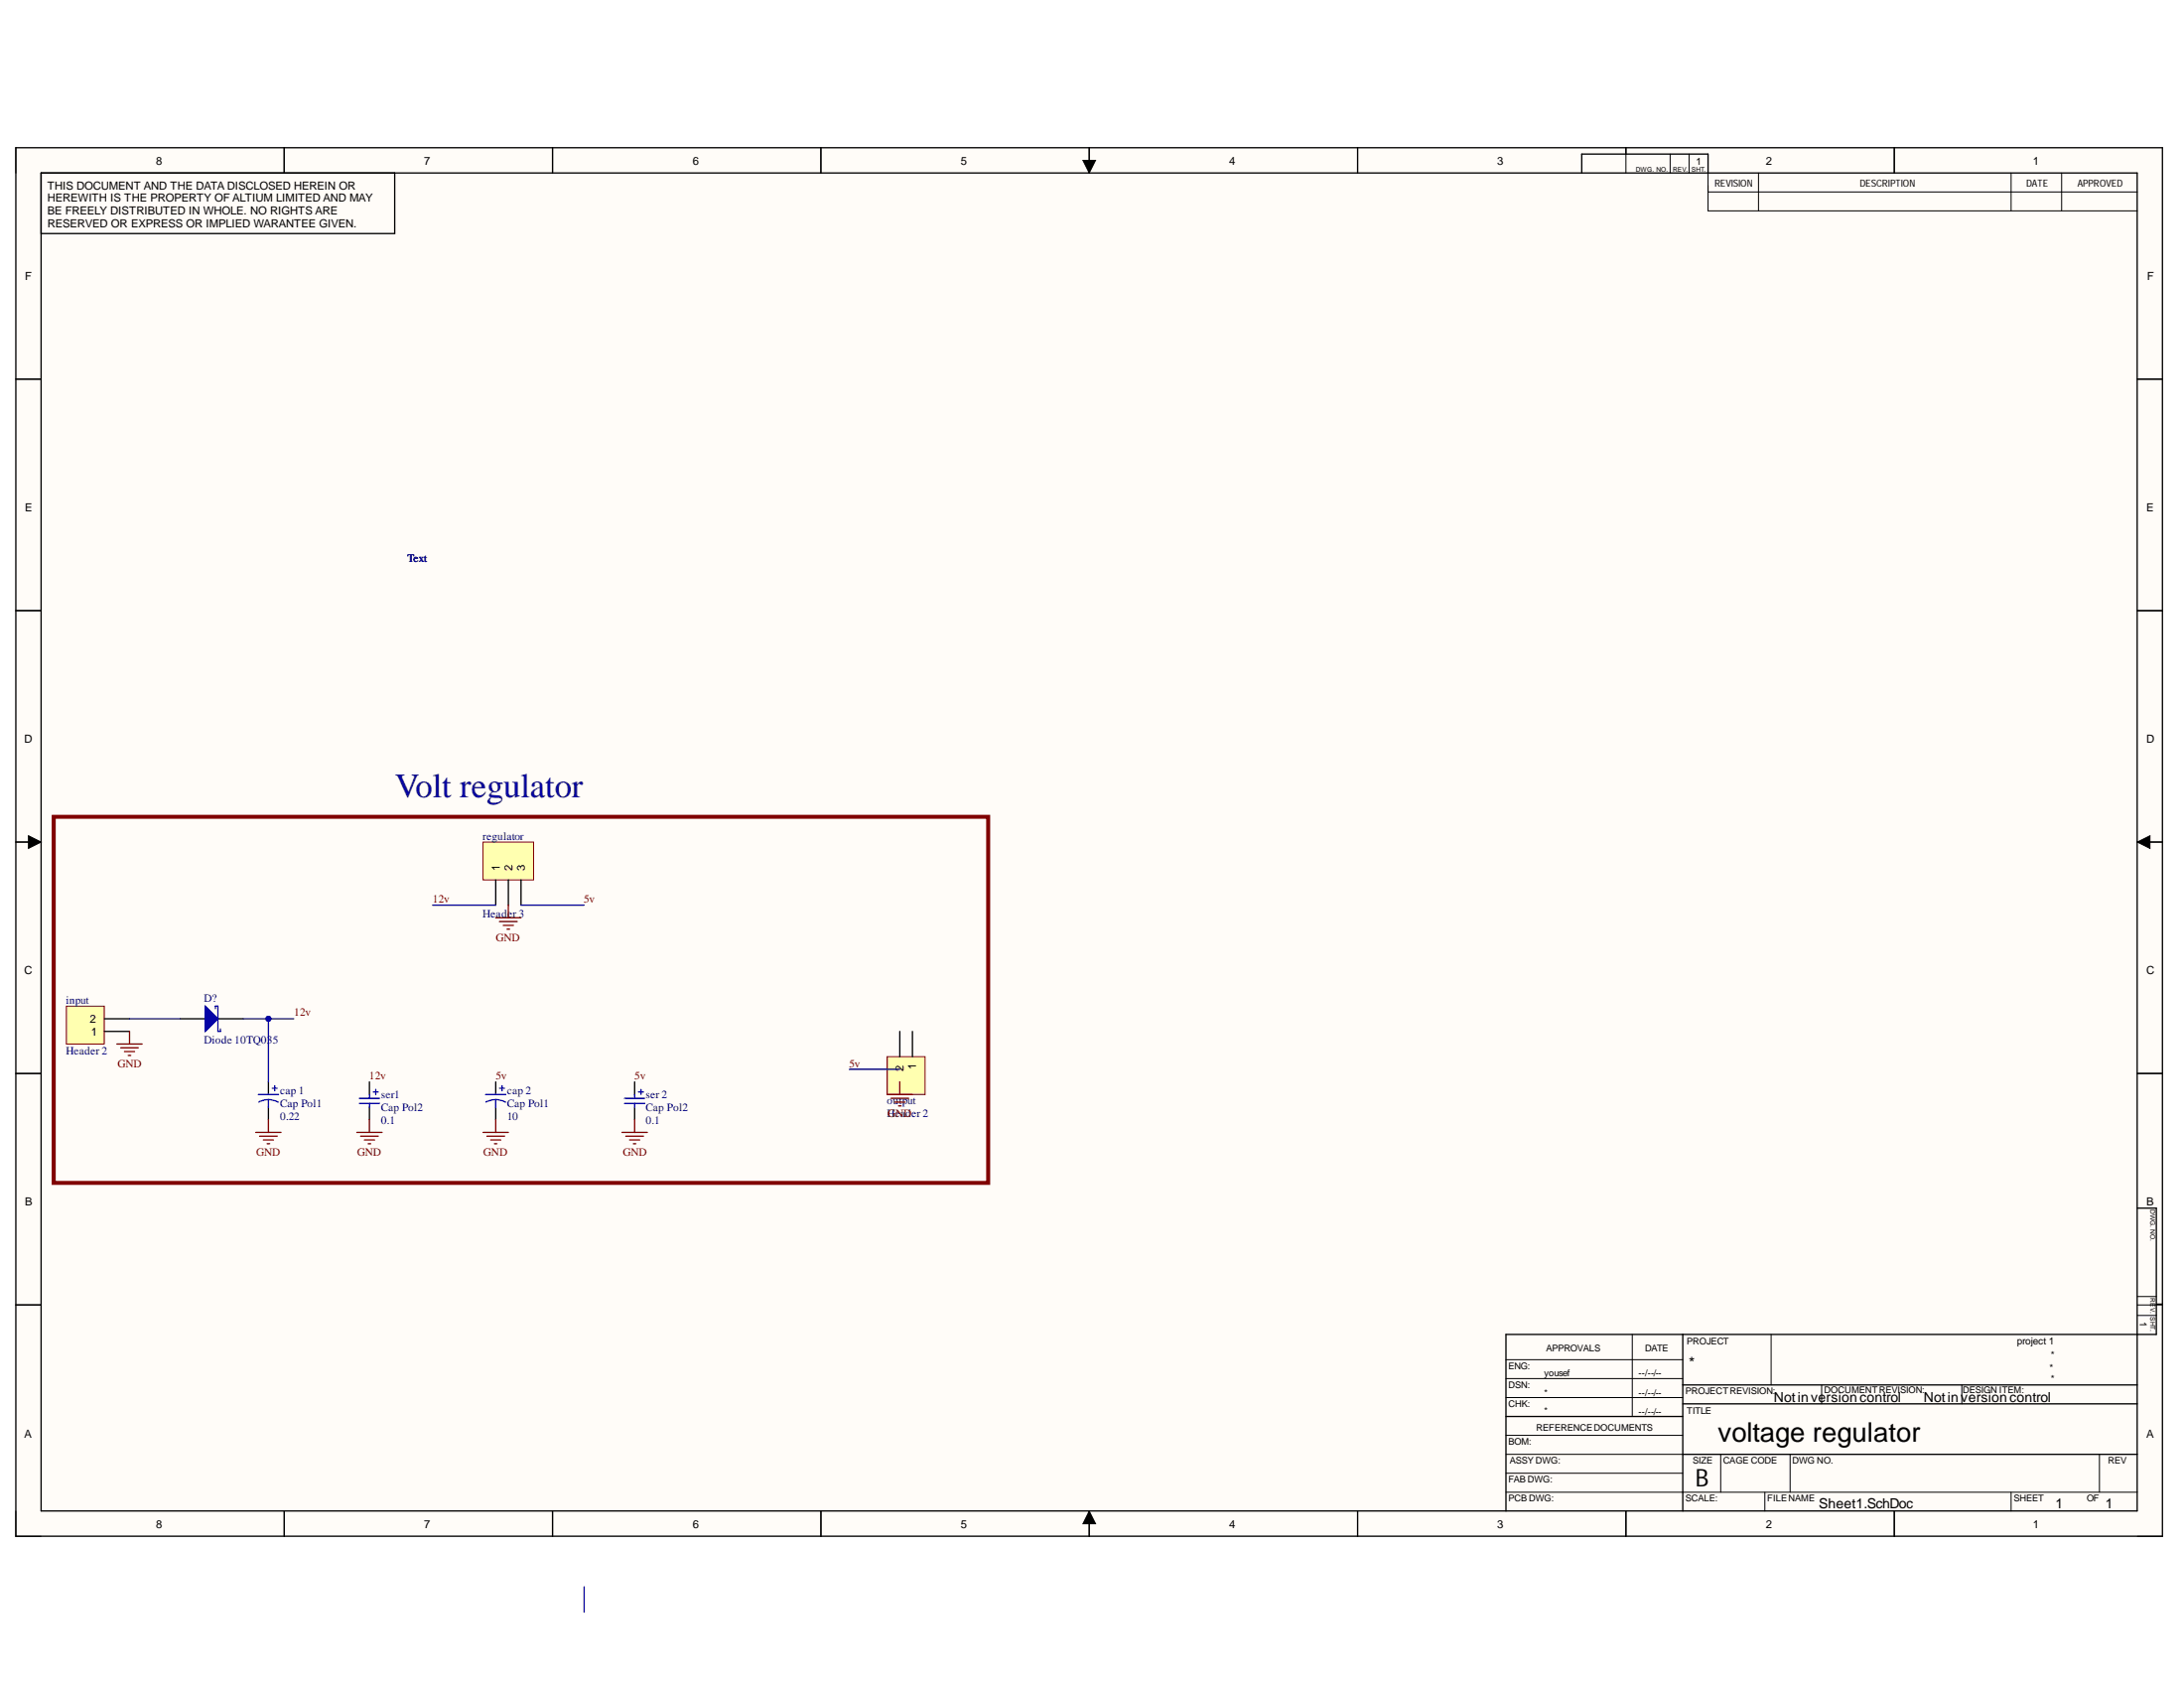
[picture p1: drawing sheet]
<svg xmlns="http://www.w3.org/2000/svg" width="279mm" height="216mm" viewBox="0 0 279 216" stroke-linecap="round" stroke-linejoin="round" font-family="sans-serif">
<g fill="#fffcf8">
<path d="M2 18.9h274.7v177.6h-274.7z" fill-rule="evenodd"/>
<path d="M5.3 22.1h268.1v171.2h-268.1z" fill-rule="evenodd"/>
</g>
<g fill="none" stroke="#000" stroke-width=".13">
<path d="M2 18.9v3.2M36.4 18.9v3.2M70.7 18.9v3.2M105 18.9v3.2M139.3 18.9v3.2M173.7 18.9v3.2M208 18.9v3.2M213.7 19.7v2.4M216.1 19.7v2.4M242.3 18.9v3.2M138.5 20.5h1.7l-.9 1.6zM218.5 22.1v4.9h54.9"/>
<path d="M218.5 24.6h54.9M225 22.1v4.9M257.3 22.1v4.9M263.7 22.1v4.9M2 48.5h3.3M273.4 48.5h3.3M2 78.1h3.3M273.4 78.1h3.3M2 107.7h3.3M3.6 106.9l1.7 .8-1.7 .8zM273.4 107.7l1.6-.8v1.6zM273.4 107.7h3.3"/>
<path d="M2 137.3h3.3M273.4 137.3h3.3M2 166.9h3.3M192.7 176.3h22.6M192.7 173.9h22.6M192.7 178.8h22.6M208.8 170.7v10.5M226.6 170.7v6.4M233 177.1v2.5M251 177.1v2.5M273.4 166.9h3.3M273.4 168.2h2.5"/>
<path d="M273.4 165.8h2.5M2 193.3v3.2h3.3M36.4 193.3v3.2M70.7 193.3v3.2M105 193.3v3.2M139.3 193.3l.9 1.6h-1.7zM139.3 193.3v3.2M173.7 193.3v3.2M192.7 190.9h80.7M192.7 186h22.6M192.7 183.6h22.6M192.7 188.4h22.6"/>
<path d="M208 193.3v3.2M220.1 186v4.9M225.8 190.9v2.4M229 186v4.9M242.3 193.3v3.2M257.3 190.9v2.4M268.6 186v4.9M273.4 196.5h3.3"/>
</g>
<g fill="none" stroke="#000" stroke-width=".17">
<path d="M2 18.9h274.6v177.6h-274.6zM36.4 18.9v3.2M70.7 18.9v3.2M105 18.9v3.2M139.3 18.9v3.2M173.7 18.9v3.2M208 18.9v.8M242.3 18.9v3.2M5.3 22.1h268.1v171.2h-268.1zM50.5 22.1v7.8h-45.2M202.4 22.1v-2.4h16.1v2.4M2 48.5h3.3"/>
<path d="M273.4 48.5h3.3M2 78.1h3.3M273.4 78.1h3.3M2 107.7h3.3M273.4 107.7h3.3M2 137.3h3.3M23 130.3h3.3M27.9 130.3h3.2M273.4 137.3h3.3M273.4 154.5h2.5v16.2h-83.2v22.6M2 166.9h3.3M215.3 177.1h58.1"/>
<path d="M215.3 170.7v22.6M215.3 179.6h58.1M275.9 166.8h.8M36.4 193.3v3.2M70.7 193.3v3.2M105 193.3v3.2M139.3 193.3v3.2M173.7 193.3v3.2M192.7 181.2h22.6M208 193.3v3.2M215.3 186h58.1M242.3 193.3v3.2"/>
</g>
<path d="M138.5 20.5h1.7l-.9 1.6zM3.6 106.9l1.7 .8-1.7 .8zM273.4 107.7l1.6-.8v1.6zM139.3 193.3l.9 1.6h-1.7z" fill="#000"/>
<path d="M26.3 128.7l1.6 1.6-1.6 1.6z" fill="#00f"/>
<g fill="none" stroke="#00f" stroke-width=".17">
<path d="M26.3 128.7l1.6 1.6-1.6 1.6zM27.6 129v-.3h.3v3.2h.3v-.3M33 140h2.6M34.8 139.2h.7M35.1 138.9v.6M47.3 140v.5M47.7 139.7h.7M48.1 139.3v.7M62.1 140h2.6M63.9 139.2h.7M64.2 138.9v.6M81.2 140v.5"/>
<path d="M81.7 139.7h.6M82 139.3v.7M34.3 140.6l.7 .1 .6 .3M34.3 140.6l-.6 .1-.6 .3M34.3 140.6v1M46 140.5h2.6M46 141.1h2.6M47.3 141.1v.5M63.4 140.6l.7 .1 .6 .3M63.4 140.6l-.6 .1-.6 .3M63.4 140.6v1M79.9 140.5h2.6"/>
<path d="M79.9 141.1h2.6M81.2 141.1v.5"/>
</g>
<path d="M34.3 138.4v1.6M47.3 138.4v1.6M63.4 138.4v1.6M81.2 138.4v1.6M34.3 141.6v1.6M47.3 141.6v1.6M63.4 141.6v1.6M81.2 141.6v1.6" fill="none" stroke="#000" stroke-width=".17"/>
<path d="M61.8 107.7h6.5v4.8h-6.5z" fill-rule="evenodd" fill="#ffffb0"/>
<path d="M61.8 107.7h6.5v4.8h-6.5z" fill="none" stroke="#800000" stroke-width=".13"/>
<path d="M63.4 112.5v3.3M65 112.5v3.3M66.7 112.5v3.3" fill="none" stroke="#000" stroke-width=".17"/>
<path d="M8.5 128.7h4.8v4.8h-4.8z" fill-rule="evenodd" fill="#ffffb0"/>
<path d="M8.5 128.7h4.8v4.8h-4.8z" fill="none" stroke="#800000" stroke-width=".13"/>
<path d="M13.3 131.9h3.3M13.3 130.3h3.3" fill="none" stroke="#000" stroke-width=".17"/>
<path d="M113.5 135.2h4.8v4.8h-4.8z" fill-rule="evenodd" fill="#ffffb0"/>
<path d="M113.5 135.2h4.8v4.8h-4.8z" fill="none" stroke="#800000" stroke-width=".13"/>
<path d="M115.1 131.9v3.3M116.7 131.9v3.3" fill="none" stroke="#000" stroke-width=".17"/>
<g fill="none" stroke="#800000" stroke-width=".17">
<path d="M63.4 117.4h3.3M63.9 117.9h2.3M64.4 118.4h1.3M64.9 118.8h.3M65 115.8v1.6M15 133.5h3.2M15.4 134h2.3M15.9 134.5h1.3M16.4 135h.3M16.6 131.9v1.6M113.5 140h3.2M115.1 138.4v1.6"/>
<path d="M32.7 144.8h3.3M33.2 145.3h2.3M33.7 145.8h1.3M34.2 146.3h.3M34.3 143.2v1.6M45.7 144.8h3.2M46.1 145.3h2.3M46.6 145.8h1.3M47.1 146.3h.3M47.3 143.2v1.6M61.8 144.8h3.2M62.3 145.3h2.3"/>
<path d="M62.8 145.8h1.3M63.3 146.3h.3M63.4 143.2v1.6M79.6 144.8h3.2M80.1 145.3h2.2M80.5 145.8h1.3M81 146.3h.4M81.2 143.2v1.6M114 140.5h2.2M114.5 141h1.3M115 141.4h.3"/>
</g>
<path d="M6.9 104.5h119.5v46.8h-119.5z" fill="none" stroke="#800000" stroke-width=".51"/>
<path d="M16.6 130.3h6.4M31.1 130.3h3.2v8.1" fill="none" stroke="#000080" stroke-width=".17"/>
<circle cx="34.3" cy="130.3" r=".32" fill="#000080"/>
<circle cx="34.3" cy="130.3" r=".32" fill="none" stroke="#000080" stroke-width=".13"/>
<path d="M34.3 130.3h3.3" fill="none" stroke="#000080" stroke-width=".17"/>
<circle cx="34.3" cy="130.3" r=".32" fill="#000080"/>
<circle cx="34.3" cy="130.3" r=".32" fill="none" stroke="#000080" stroke-width=".13"/>
<path d="M55.3 115.8h8.1M66.7 115.8h8M108.7 136.8h6.4M74.7 203v3.2" fill="none" stroke="#000080" stroke-width=".17"/>
<text font-size="4.4" fill="#000080" x="50.5" y="101.9">Volt regulator</text>
<text font-size="3.5" x="219.8" y="184.3">voltage regulator</text>
<text font-size="3.1" x="216.9" y="190.2">B</text>
<text font-size="2" x="216" y="175.1">*</text>
<g font-size="1.8">
<text x="226.9" y="179.4">Notinversioncontrol</text>
<text x="246.1" y="179.4">Notinversioncontrol</text>
<text x="232.7" y="192.9">Sheet1.SchDoc</text>
<text x="262.9" y="192.9">1</text>
<text x="269.4" y="192.9">1</text>
</g>
<g font-size="1.4">
<text x="19.9" y="21">8</text>
<text x="54.2" y="21">7</text>
<text x="88.6" y="21">6</text>
<text x="122.9" y="21">5</text>
<text x="157.2" y="21">4</text>
<text x="191.5" y="21">3</text>
<text x="225.9" y="21">2</text>
<text x="260.1" y="21">1</text>
<text x="6.1" y="24.2">THIS DOCUMENT AND THE DATA DISCLOSED HEREIN OR</text>
<text x="6.1" y="25.8">HEREWITH IS THE PROPERTY OF ALTIUM LIMITED AND MAY</text>
<text x="6.1" y="27.4">BE FREELY DISTRIBUTED IN WHOLE. NO RIGHTS ARE</text>
<text x="6.1" y="29">RESERVED OR EXPRESS OR IMPLIED WARANTEE GIVEN.</text>
<text x="3.2" y="35.8">F</text>
<text x="274.7" y="35.8">F</text>
<text x="3.2" y="65.4">E</text>
<text x="274.6" y="65.4">E</text>
<text x="3.1" y="95">D</text>
<text x="274.6" y="95">D</text>
<text x="64" y="111.4" transform="rotate(-90 64 111.4)">1</text>
<text x="65.6" y="111.4" transform="rotate(-90 65.6 111.4)">2</text>
<text x="67.2" y="111.4" transform="rotate(-90 67.2 111.4)">3</text>
<text x="3.1" y="124.6">C</text>
<text x="274.6" y="124.6">C</text>
<text x="11.5" y="130.8">2</text>
<text x="11.7" y="132.4">1</text>
<text x="115.6" y="137" transform="rotate(-90 115.6 137)">2</text>
<text x="117.2" y="136.8" transform="rotate(-90 117.2 136.8)">1</text>
<text x="3.2" y="154.2">B</text>
<text x="274.6" y="154.2">B</text>
<text x="3.1" y="183.8">A</text>
<text x="274.6" y="183.8">A</text>
<text x="19.9" y="195.4">8</text>
<text x="54.2" y="195.4">7</text>
<text x="88.6" y="195.4">6</text>
<text x="122.9" y="195.4">5</text>
<text x="157.2" y="195.4">4</text>
<text x="191.5" y="195.4">3</text>
<text x="225.9" y="195.4">2</text>
<text x="260.1" y="195.4">1</text>
</g>
<g font-size="1.4" fill="#000080">
<text x="52.1" y="71.9">Text</text>
<text x="61.8" y="107.4">regulator</text>
<text x="61.8" y="117.4">Header 3</text>
<text x="8.4" y="128.4">input</text>
<text x="26.1" y="128.2">D?</text>
<text x="8.4" y="134.9">Header 2</text>
<text x="26.1" y="133.4">Diode 10TQ035</text>
<text x="35.8" y="143.2">0.22</text>
<text x="35.8" y="140">cap 1</text>
<text x="35.8" y="141.6">Cap Pol1</text>
<text x="48.8" y="143.7">0.1</text>
<text x="48.8" y="140.5">ser1</text>
<text x="48.8" y="142.1">Cap Pol2</text>
<text x="64.9" y="143.2">10</text>
<text x="64.9" y="140">cap 2</text>
<text x="64.9" y="141.6">Cap Pol1</text>
<text x="82.6" y="143.7">0.1</text>
<text x="82.6" y="140.5">ser 2</text>
<text x="82.6" y="142.1">Cap Pol2</text>
<text x="113.5" y="141.3">output</text>
<text x="113.5" y="142.9">Head</text>
</g>
<g font-size="1.4" fill="#800000">
<text x="55.3" y="115.4">12v</text>
<text x="74.7" y="115.4">5v</text>
<text x="63.5" y="120.3">GND</text>
<text x="37.6" y="130">12v</text>
<text x="15" y="136.5">GND</text>
<text x="108.7" y="136.5">5v</text>
<text x="47.2" y="138.1">12v</text>
<text x="63.5" y="138.1">5v</text>
<text x="81.2" y="138.1">5v</text>
<text x="113.6" y="142.9">GNDer 2</text>
<text x="32.8" y="147.8">GND</text>
<text x="45.7" y="147.8">GND</text>
<text x="61.8" y="147.8">GND</text>
<text x="79.7" y="147.8">GND</text>
</g>
<g font-size="1.3">
<text x="217" y="21">1</text>
<text x="219.3" y="23.8">REVISION</text>
<text x="237.9" y="23.8">DESCRIPTION</text>
<text x="259.2" y="23.8">DATE</text>
<text x="265.8" y="23.8">APPROVED</text>
<text x="258" y="172">project 1</text>
<text x="262.3" y="173.7">*</text>
<text x="273.7" y="169" transform="rotate(90 273.7 169)">1</text>
<text x="262.2" y="175.4">*</text>
<text x="262.3" y="176.8">*</text>
</g>
<g font-size="1.2">
<text x="197.8" y="172.9">APPROVALS</text>
<text x="210.5" y="172.9">DATE</text>
<text x="215.8" y="172">PROJECT</text>
<text x="193" y="175.1">ENG:</text>
<text x="193" y="177.5">DSN:</text>
<text x="193" y="180">CHK:</text>
<text x="197.5" y="176.1">yousef</text>
<text x="197.5" y="178.5">*</text>
<text x="209.6" y="176.1">--/--/--</text>
<text x="209.6" y="178.5">--/--/--</text>
<text x="215.6" y="178.4">PROJECTREVISION:</text>
<text x="233.4" y="178.2">DOCUMENTREVISION:</text>
<text x="251.1" y="178.2">DESIGN ITEM:</text>
<text x="193" y="184.8">BOM:</text>
<text x="196.5" y="183">REFERENCEDOCUMENTS</text>
<text x="197.5" y="180.8">*</text>
<text x="209.6" y="181">--/--/--</text>
<text x="215.8" y="180.8">TITLE</text>
<text x="193" y="189.7">FAB DWG:</text>
<text x="193.1" y="187.2">ASSY DWG:</text>
<text x="216.5" y="187.2">SIZE</text>
<text x="220.4" y="187.2">CAGE CODE</text>
<text x="229.3" y="187.2">DWG NO.</text>
<text x="269.7" y="187.2">REV</text>
<text x="193" y="192">PCB DWG:</text>
<text x="215.6" y="192">SCALE:</text>
<text x="226.1" y="192">FILENAME</text>
<text x="257.6" y="192">SHEET</text>
<text x="267" y="192">OF</text>
</g>
<g font-size=".8">
<text x="209.3" y="22">DWG. NO.</text>
<text x="214" y="22">REV.</text>
<text x="216.4" y="22">SHT.</text>
<text x="275.1" y="154.7" transform="rotate(90 275.1 154.7)">DWG. NO.</text>
<text x="275.1" y="166" transform="rotate(90 275.1 166)">REV.</text>
<text x="275.1" y="168.4" transform="rotate(90 275.1 168.4)">SHT.</text>
</g>
</svg>
